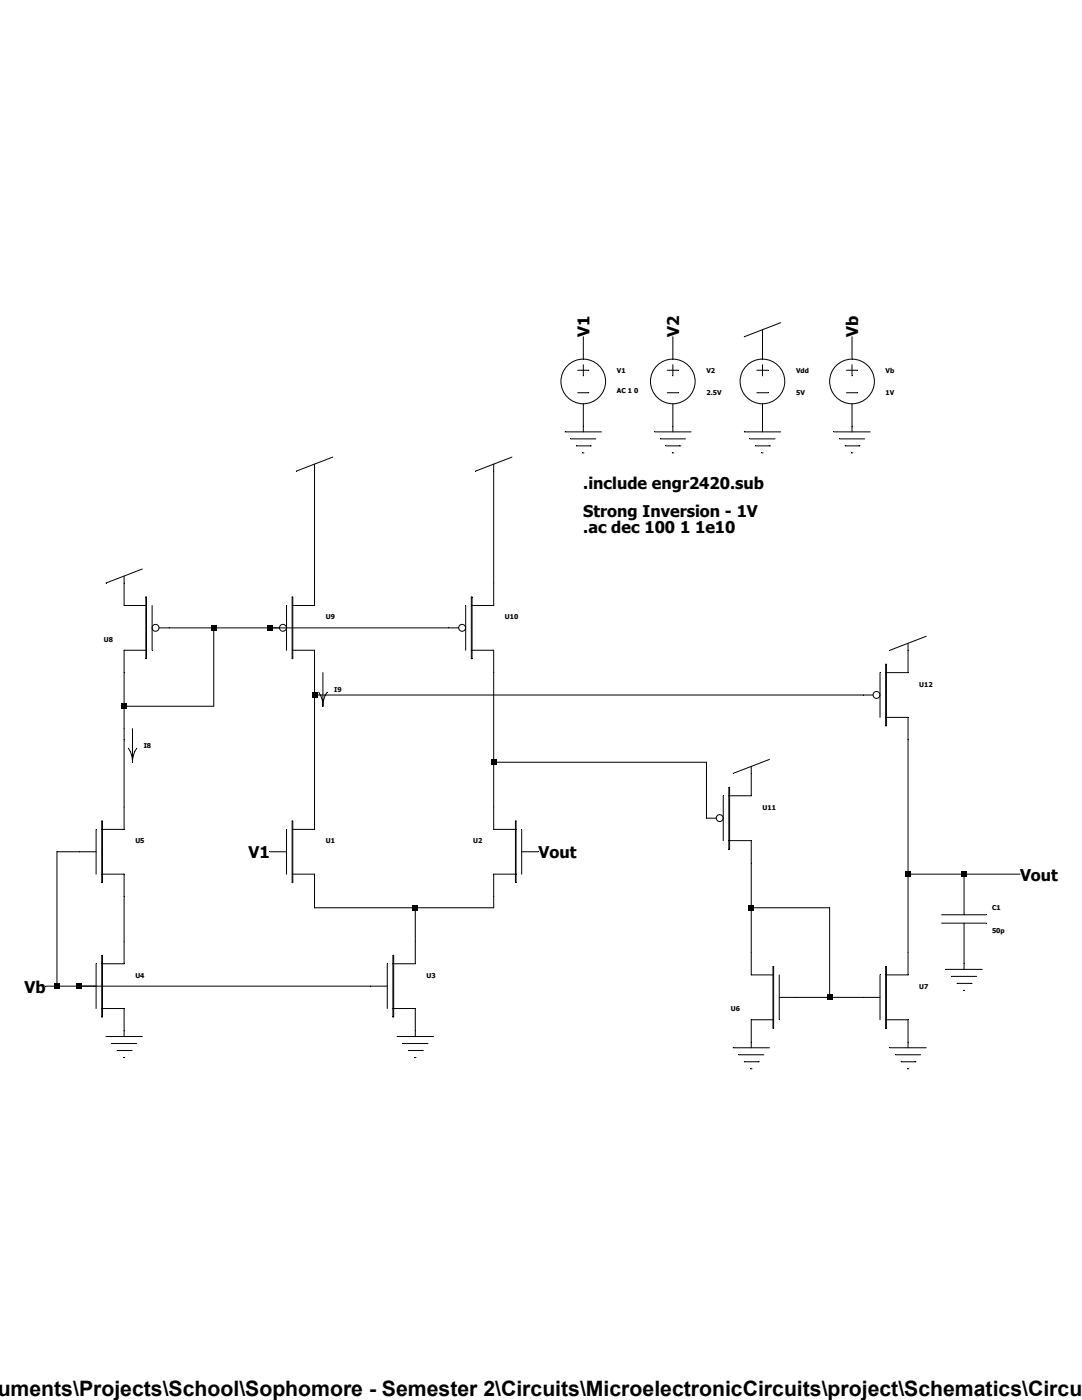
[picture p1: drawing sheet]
<svg xmlns="http://www.w3.org/2000/svg" width="216mm" height="279mm" viewBox="0 0 216 279" stroke-linecap="round" stroke-linejoin="round" font-family="sans-serif">
<g fill="none" stroke="#000" stroke-width=".2">
<path d="M115.3 73.9h2.2M115.3 78.4h2.2M116.4 67.2v4.5M116.4 72.8v2.2M133.1 73.9h2.3M133.1 78.4h2.3M134.3 67.2v4.5M134.3 72.8v2.2M151 73.9h2.3M151 78.4h2.3M152.1 65.8v5.9M152.1 72.8v2.2"/>
<path d="M155.8 64.4l-7.3 2.8M168.9 73.9h2.2M168.9 78.4h2.2M170 67.2v4.5M170 72.8v2.2M62.8 92.6v28.2h-4.5M66.4 91.2l-7.3 2.8M98.5 92.6v28.2h-4.5M102.2 91.2l-7.3 2.8M112.8 86.2h7.2M113.9 87.6h5M115 89h2.8"/>
<path d="M116.2 90.4h.3M116.4 80.6v5.6M117.8 89h.1M130.6 86.2h7.3M131.8 87.6h5M132.9 89h2.8M134.1 90.4h.3M134.3 80.6v5.6M135.7 89h.1M148.5 86.2h7.3M149.6 87.6h5.1M150.7 89h2.8"/>
<path d="M152 90.4h.3M152.1 80.6v5.6M153.5 89h.1M166.4 86.2h7.3M167.5 87.6h5M168.6 89h2.8M169.9 90.4h.3M170 80.6v5.6M171.4 89h.1M24.8 115v5.8h4.4M28.4 113.6l-7.3 2.8M29.1 119.1h.1v12.3h-.1z"/>
<path d="M58.3 119.1h.1v12.3h-.1zM94 119.1h.2v12.3h-.2zM29.2 129.8h-4.4v35.7h-4.5M30.4 120.8v9M31.7 125.3h59.8M42.7 125.3v15.6h-17.9M57.2 120.8v9M58.3 129.8h4.5v35.7h-4.5M62.8 138.7h111.4M63.6 138.2l.7 1.5 .1 .8 .5-1.6 .4-.7M64.4 134.2v6.7M92.9 120.8v9"/>
<path d="M94 129.8h4.5v35.7h4.5M175.6 134.2v9M176.7 132.6h.2v12.2h-.2zM181.2 128.4v5.8h-4.5M184.8 127l-7.2 2.8M25.6 149.3l.4 .7 .4 1.7 .5-1.7 .4-.7M26.4 145.4v6.7M98.5 152.1h42.5v11.2h1.9M144.3 158.8v9M145.4 157.1h.2v12.3h-.2zM149.9 153v5.8h-4.5M153.5 151.6l-7.2 2.7"/>
<path d="M176.7 143.2h4.5v51.4h-4.5M19.2 170h-7.8v26.8M19.2 165.5v9M20.3 174.5h4.5v17.8h-4.5M20.3 163.9h.1v12.2h-.1zM53.8 170h3.4M57.2 165.5v9M58.3 174.5h4.5v6.7h35.7v-6.7h4.5M58.3 163.9h.1v12.2h-.1zM102.8 163.9h.2v12.2h-.2zM104.1 170h3.3M104.1 165.5v9"/>
<path d="M145.4 167.8h4.5v26.8h4.5M181.2 174.5h22.3M192.4 174.5v8.1M9.1 196.8h68.2M19.2 192.3v9M20.3 190.7h.1v12.2h-.1zM77.3 192.3v9M78.4 190.7h.1v12.2h-.1zM82.9 181.2v11.1h-4.5M149.9 181.2h15.6v17.9M154.2 192.9h.2v12.3h-.2zM155.5 199.1h20.1"/>
<path d="M155.5 194.6v8.9M175.6 194.6v8.9M176.7 192.9h.2v12.3h-.2zM187.9 182.6h8.9M187.9 184.2h8.9M188.7 193.5h7.3M189.8 194.9h5.1M191 196.3h2.8M192.2 197.7h.3M192.4 184.2v9.3M193.8 196.3h.1M20.3 201.3h4.5v5.6"/>
<path d="M21.1 206.9h7.3M22.2 208.3h5.1M23.4 209.7h2.8M24.6 211.1h.3M26.2 209.7h.1M78.4 201.3h4.5v5.6M79.2 206.9h7.3M80.3 208.3h5.1M81.5 209.7h2.8M82.7 211.1h.3M84.3 209.7h.1M146.3 209.1h7.2"/>
<path d="M147.4 210.5h5M148.5 211.9h2.8M149.8 213.3h.3M151.3 211.9h.1M154.4 203.5h-4.5v5.6M176.7 203.5h4.5v5.6M177.6 209.1h7.2M178.7 210.5h5M179.8 211.9h2.8M181.1 213.3h.2M182.6 211.9h.1"/>
<circle cx="116.4" cy="76.1" r="4.5"/>
<circle cx="134.2" cy="76.1" r="4.5"/>
<circle cx="152.1" cy="76.1" r="4.5"/>
<circle cx="170" cy="76.1" r="4.5"/>
<circle cx="31" cy="125.3" r=".69"/>
<circle cx="56.5" cy="125.3" r=".69"/>
<circle cx="92.2" cy="125.3" r=".69"/>
<circle cx="174.9" cy="138.7" r=".69"/>
<circle cx="143.6" cy="163.3" r=".69"/>
</g>
<path d="M42.1 124.8h1.1v1.1h-1.1zM53.3 124.8h1.1v1.1h-1.1zM62.2 138.2h1.1v1.1h-1.1zM24.2 140.4h1.1v1.1h-1.1zM98 151.6h1.1v1.1h-1.1zM180.6 173.9h1.2v1.1h-1.2zM191.8 173.9h1.1v1.1h-1.1zM10.8 196.3h1.1v1.1h-1.1zM15.3 196.3h1.1v1.1h-1.1zM82.3 180.6h1.1v1.1h-1.1zM149.4 180.6h1.1v1.1h-1.1zM165 198.5h1.1v1.1h-1.1z" fill="#000"/>
<text font-size="4.2" x="-.5" y="278.6">uments\Projects\School\Sophomore - Semester 2\Circuits\MicroelectronicCircuits\project\Schematics\Circu</text>
<g font-size="3.2">
<text x="117.6" y="67.2" transform="rotate(-90 117.6 67.2)">V1</text>
<text x="135.5" y="67.2" transform="rotate(-90 135.5 67.2)">V2</text>
<text x="171.2" y="67.2" transform="rotate(-90 171.2 67.2)">Vb</text>
<text x="116.4" y="97.5">.include engr2420.sub</text>
<text x="116.4" y="106.5">.ac dec 100 1 1e10</text>
<text x="116.4" y="103.1">Strong Inversion - 1V</text>
<text x="49.6" y="171.3">V1</text>
<text x="107.4" y="171.3">Vout</text>
<text x="203.5" y="175.7">Vout</text>
<text x="4.9" y="198.1">Vb</text>
</g>
<g font-size="1.3">
<text x="123.1" y="74.4">V1</text>
<text x="141" y="74.4">V2</text>
<text x="158.9" y="74.4">Vdd</text>
<text x="176.7" y="74.4">Vb</text>
<text x="123.1" y="78.3">AC 1 0</text>
<text x="141" y="78.9">2.5V</text>
<text x="158.9" y="78.9">5V</text>
<text x="176.7" y="78.9">1V</text>
<text x="65" y="123.6">U9</text>
<text x="100.8" y="123.6">U10</text>
<text x="20.7" y="128.1">U8</text>
<text x="183.4" y="137">U12</text>
<text x="66.7" y="138.1">I9</text>
<text x="28.7" y="149.3">I8</text>
<text x="152.1" y="161.6">U11</text>
<text x="27" y="168.3">U5</text>
<text x="65" y="168.3">U1</text>
<text x="94.4" y="168.3">U2</text>
<text x="198" y="181.7">C1</text>
<text x="198" y="186.2">50p</text>
<text x="27" y="195.1">U4</text>
<text x="85.1" y="195.1">U3</text>
<text x="183.4" y="197.3">U7</text>
<text x="145.8" y="201.8">U6</text>
</g>
</svg>
